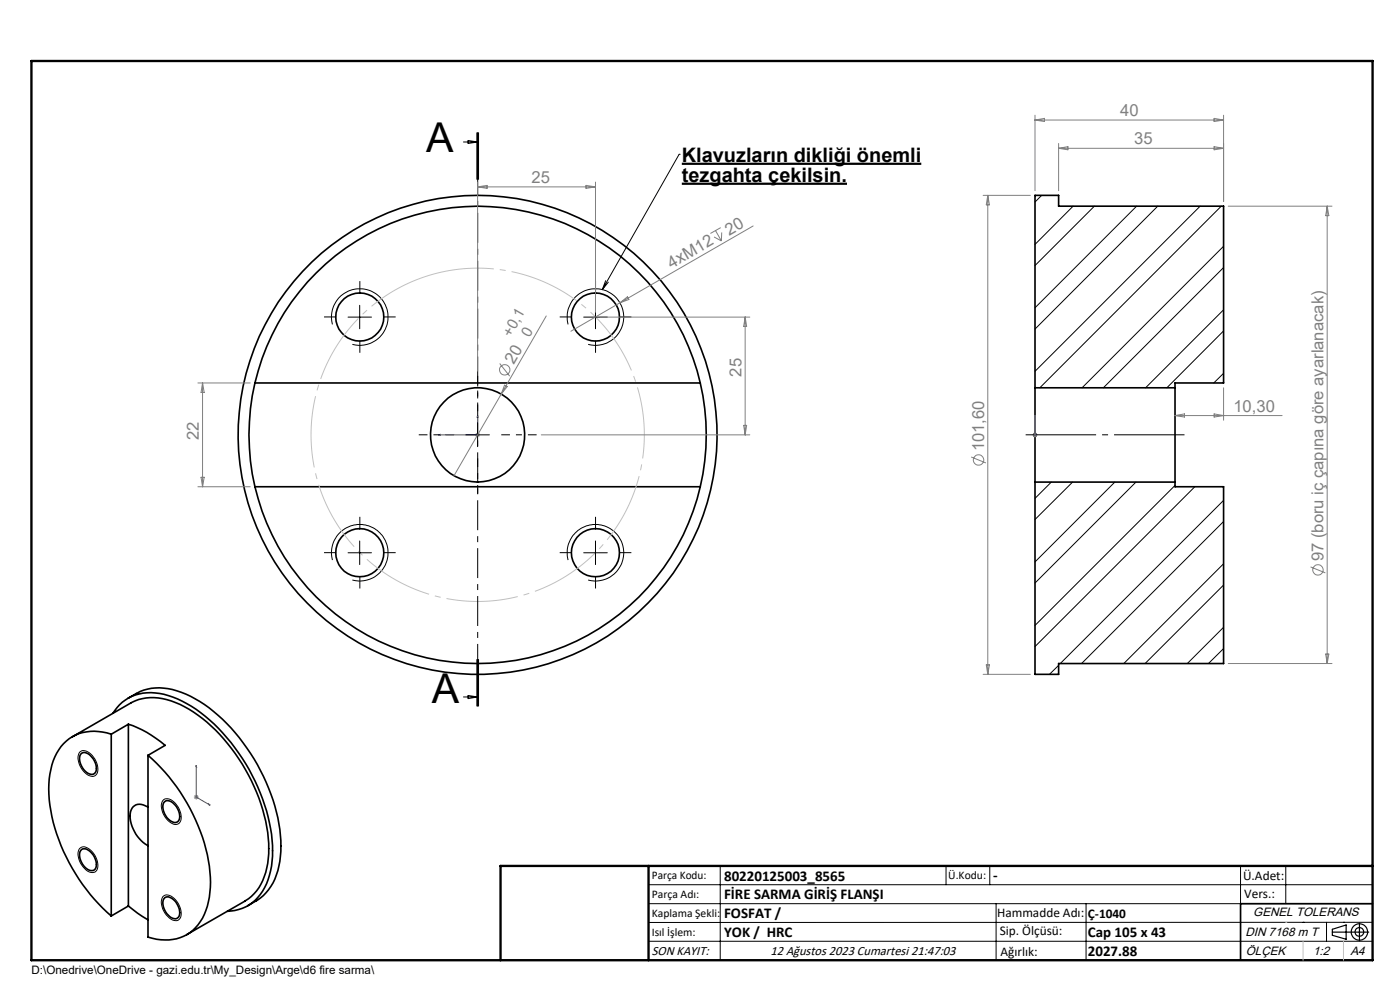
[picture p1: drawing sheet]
<svg xmlns="http://www.w3.org/2000/svg" width="297mm" height="210mm" viewBox="0 0 297 210" stroke-linecap="round" stroke-linejoin="round" font-family="sans-serif">
<g fill="none" stroke="#000" stroke-width=".35">
<path d="M54.1 81.2a48.5 48.5 0 0 1 47.2-37.5 48.5 48.5 0 0 1 47.3 37.5M54.1 81.2a48.3 48.3 0 0 0 0 22M54.1 81.2h94.5M148.6 81.2a48.3 48.3 0 0 1 0 22M219.6 82.3v20M219.6 82.3v-40.9h5v2.3h35v37.5h-10.3v1.1M219.6 82.3h29.7M249.3 82.3v20M54.1 103.2a48.5 48.5 0 0 0 47.2 37.5 48.5 48.5 0 0 0 47.3-37.5M54.1 103.2h94.5M219.6 102.3v40.7h5v-2.3h35v-37.5h-10.3v-.9M219.6 102.3h29.7"/>
<path d="M15.4 156.3l12.4-7.2a10.6 10.6 0 0 1 9.5-.1 32.5 32.5 0 0 1 14.8 14.3 34.4 34.4 0 0 1 4.9 17.8 12.2 12.2 0 0 1-4.3 9.5l-13.1 7.7M17.3 159.8a1.8 1.8 0 0 1 2.2 .9 2.69 2.69 0 0 1 .5 3.4 1.78 1.78 0 0 1-2.3-.9 2.79 2.79 0 0 1-.4-3.4zM23.6 155.7a9.3 9.3 0 0 0-10.7 2.7 16.7 16.7 0 0 0-2.3 12.4 39.7 39.7 0 0 0 13 23.5M23.6 155.7v38.6M24 151.3a9.2 9.2 0 0 1 9.9-4.2 24.9 24.9 0 0 1 13.3 8.4 40.5 40.5 0 0 1 10.6 23.8 15.5 15.5 0 0 1-3.1 11.1 8.6 8.6 0 0 1-6.5 2.9M27.2 148.1a11.6 11.6 0 0 1 12.2-.9 34 34 0 0 1 14.5 13.8 36.3 36.3 0 0 1 5.7 19.6 13.8 13.8 0 0 1-3.7 9.4l-1.3 1-2 1.1M27.2 153.6a22.5 22.5 0 0 1 7.8 4.5l-3.6 2.1M27.2 153.6l-3.6 2.1M27.2 153.6v38.6M31.4 160.2a39 39 0 0 1 13.2 25.8 15.6 15.6 0 0 1-2.6 10.2 9 9 0 0 1-9.7 2.8l-.9-.2zM31.4 171.2a2.23 2.23 0 0 0-3.6 .6 7 7 0 0 0 3 7.2l.6 .4M35 170a1.78 1.78 0 0 1 2.3 .9 2.79 2.79 0 0 1 .4 3.4 1.99 1.99 0 0 1-2.5-1.2 2.6 2.6 0 0 1-.2-3.1z"/>
<path d="M17.3 180.2a1.73 1.73 0 0 1 2.2 .9 2.74 2.74 0 0 1 .5 3.4 1.78 1.78 0 0 1-2.3-.9 2.79 2.79 0 0 1-.4-3.4zM27.2 192.2l2 1.5 2.2 1.4M27.2 192.2l-3.6 2.1M35 190.4a1.99 1.99 0 0 1 2.5 1.3 2.6 2.6 0 0 1 .2 3 1.78 1.78 0 0 1-2.3-.9 2.79 2.79 0 0 1-.4-3.4zM291.2 191.7h-28v12"/>
<circle cx="76.3" cy="67.3" r="5.1"/>
<circle cx="126.3" cy="67.2" r="5.1"/>
<circle cx="101.3" cy="92.2" r="50.8"/>
<circle cx="101.3" cy="92.3" r="10"/>
<circle cx="76.3" cy="117.2" r="5.1"/>
<circle cx="126.3" cy="117.2" r="5.1"/>
</g>
<g fill="none" stroke="#000" stroke-width=".21">
<path d="M98.3 30.1h3M99.3 29.8l2 .3-2 .3zM101.2 28.1v10M101.3 28.1v10M101.5 28.1v10M144.1 32.7h.1M144.1 32.7l-16.3 28.7M128.5 59.5l-.7 1.9M129 59.9l-1.2 1.5M221 41.4l-1.4 1.5M227.6 43.7l-8 8.1M232.2 43.7l-12.6 12.6"/>
<path d="M241.1 43.7l-21.5 21.6M245.6 43.7l-26 26.1M254.6 43.7l-35 35.1M259.1 43.7l-38.5 38.6M259.6 52.2l-30 30.1M259.6 56.8l-25.5 25.5M70.5 68.8a6 6 0 0 1 5.3-7.5 6 6 0 0 1 6.5 6.5 6 6 0 0 1-7.5 5.3M73.8 67.3h5M76.3 64.8v4.9M120.5 68.8a6 6 0 0 1 5.3-7.5 6 6 0 0 1 6.5 6.4 6 6 0 0 1-7.5 5.4M123.8 67.3h5M126.3 64.8v4.9"/>
<path d="M259.6 65.7l-16.6 16.6M259.6 79.2l-2.1 2M259.6 70.2l-12.1 12.1M98.8 92.2h5M101.3 89.7v5M70.5 118.8a6 6 0 0 1 5.3-7.5 6 6 0 0 1 6.5 6.5 6 6 0 0 1-7.5 5.2M73.8 117.3h5M76.3 114.8v5M120.5 118.8a6 6 0 0 1 5.3-7.5 6 6 0 0 1 6.5 6.4 6 6 0 0 1-7.5 5.3M123.8 117.3h5M126.3 114.8v5M223 102.3l-3.4 3.4"/>
<path d="M227.5 102.3l-7.9 7.9M236.5 102.3l-16.9 16.9M241 102.3l-21.4 21.4M249.3 103l-29.7 29.7M253.5 103.2l-33.9 34M259.6 106.1l-34.7 34.6M259.6 119.6l-21.2 21.1M259.6 110.6l-30.2 30.1M101.2 139.8v10M101.3 139.8v10M101.5 139.8v10zM259.6 133.1l-7.7 7.6"/>
<path d="M259.6 124.1l-16.7 16.6M259.6 137.6l-3.2 3.1M16.9 159.6a1.68 1.68 0 0 1 2.4 .3 4 4 0 0 1 1.2 4.3 1.43 1.43 0 0 1-2.3-.1 3.9 3.9 0 0 1-1.3-4.5zM98.3 147.8h3M99.3 147.5l2 .3-2 .4zM224.6 141.1l-2 1.9M34.5 169.8a1.63 1.63 0 0 1 2.4 .3 4.1 4.1 0 0 1 1.3 4.3 1.43 1.43 0 0 1-2.3-.1 4.1 4.1 0 0 1-1.5-4.2zM16.9 180a1.6 1.6 0 0 1 2.4 .4 4 4 0 0 1 1.2 4.2 1.6 1.6 0 0 1-2.6-.4 3.8 3.8 0 0 1-1-4.2zM34.5 190.2a1.68 1.68 0 0 1 2.4 .4 4 4 0 0 1 1.3 4.2 1.49 1.49 0 0 1-2.3-.1 3.9 3.9 0 0 1-1.4-4.5zM137.6 187.7h153.6M137.6 191.7h153.6M137.6 199.7h153.6"/>
<path d="M152.8 183.7v20M200.7 183.7v4M210 183.7v4M211.3 191.7v12M230.4 191.7v12M263.2 183.7v20M272.8 183.7v8M276.4 195.6h.1M281.4 195.6v4.1M285 195.6h.1M291.2 195.6l-153.6 .1"/>
</g>
<g fill="none" stroke="#808080" stroke-width=".21">
<path d="M101.3 38.6v40.1M101.3 39.6h25M101.3 39.6l2-.3v.7zM124.3 39.3l2 .3-2 .4zM126.3 38.6v27.6M219.6 24.4v16.1M219.6 25.5h40M219.6 25.5l2-.4v.7zM224.6 30.4v10.1M224.6 31.5h35M224.6 31.5l2-.4v.7zM257.6 31.1l2 .4-2 .3z"/>
<path d="M257.6 25.1l2 .4-2 .3zM259.6 24.4v18.3M151.5 50.3l1.5 .8M151.8 48.9l1.2 2.2M152.9 48.3l-2.2 1.2M153.1 49.3l-.1 1.8M159.8 47.9l-28.3 16.3M208.6 41.4h10M209.5 41.4v101.6M209.5 41.4l.4 2.1h-.7zM260.6 43.7h22M281.6 43.7v97"/>
<path d="M281.6 43.7l.3 2h-.7zM106 77.1l2.1 2.7M115.9 67l-9.6 16.6M127.3 67.3h31.8M131.5 64.2l-10.4 6.1M131.5 64.2l1.6-1.2 .3 .5zM158.1 67.3v24.9M158.1 67.3l.3 1.9h-.6zM42 81.2h11.1M43 81.2v22M43 81.2l.3 2h-.6zM100.8 92.2h1"/>
<path d="M101 91.9l.7 .7M101.3 91.7v1M101.7 91.9l-.7 .7M106.3 83.6l-10 17.3M107 81.7l.6 .3-1.3 1.6zM114.8 92.2h44.3M157.8 90.2h.6l-.3 2zM206 96.9l3.2 1.3M219.1 92.2h1M219.2 91.9l.7 .7M219.6 91.7v1M219.9 91.9l-.7 .7"/>
<path d="M249.3 88.2h22.7M249.3 88.2l2-.4v.7zM257.6 87.8l2 .4-2 .3zM259.6 82.3v6.8M42 103.2h11.1M42.7 101.2h.6l-.3 2zM278 120.3l3.2 1.2M281.2 138.7h.7l-.3 2zM208.6 143h10M209.2 141h.7l-.4 2zM260.6 140.7h22M41.1 169.1h1.1"/>
<path d="M41.3 168.7l.7 .7M41.6 168.6v1M42 168.7l-.7 .7"/>
<circle cx="107.1" cy="78.4" r="1.1"/>
<circle cx="207.6" cy="97.6" r="1.1"/>
<circle cx="279.6" cy="120.9" r="1.09"/>
</g>
<path d="M144.6 34.7h50.8M144.6 39h35.1" fill="none" stroke="#000" stroke-width=".47"/>
<g fill="none" stroke="#000" stroke-width=".25">
<path d="M282.6 197.7h7.8M282.6 197.1l3-.9v3l-3-.8zM288.4 195.8v3.8M106.2 203.7h185"/>
<circle cx="288.4" cy="197.7" r="1.74"/>
<circle cx="288.4" cy="197.7" r=".93"/>
</g>
<path d="M91 58.4a35.4 35.4 0 0 0-14.2 59.3 35.4 35.4 0 0 0 58.7-16.3 35.4 35.4 0 0 0-42.7-43.5l-1.8 .5" fill="none" stroke="#c0c0c0" stroke-width=".21" stroke-dasharray="15.2 1.3 1.3 1.3" stroke-dashoffset="1.3" stroke-linecap="butt"/>
<path d="M93 92.2l.4-.1v.2zM101.3 88.1l.1 .4h-.2zM101.3 88.1v4.1h-8.3M219.6 88.1v.4v-.4M219.6 92.1v.2zM219.6 92.2h.1M219.6 88.1v4.1M41.6 162.3v6.8l3 1.7M41.6 162.3l.1 .4-.1-.1zM44.3 170.5l.3 .3-.3-.1z" fill="none" stroke="#00f" stroke-width=".21"/>
<path d="M96.3 92.2h-7.5M101.3 97.2v7.5M101.3 87.2v-7.5M106.3 92.2h7.5" fill="none" stroke="#000" stroke-width=".21" stroke-dasharray="15.2 1.3 1.3 1.3" stroke-dashoffset="13.4" stroke-linecap="butt"/>
<g fill="none" stroke="#000" stroke-width=".21" stroke-dasharray="15.2 1.3 1.3 1.3" stroke-linecap="butt">
<path d="M71.3 67.2h-2.6M76.3 72.2v2.6M76.3 62.2v-2.6M81.3 67.2h2.6M121.3 67.2h-2.6M126.3 72.2v2.6M126.3 62.2v-2.6M131.3 67.2h2.6M71.3 117.2h-2.6M76.3 112.2v-2.6M81.3 117.2h2.6M121.3 117.2h-2.6"/>
<path d="M126.3 112.2v-2.6M131.3 117.2h2.6M76.3 122.2v2.6M126.3 122.2v2.6"/>
</g>
<path d="M251.3 92.2h-33.7" fill="none" stroke="#000" stroke-width=".21" stroke-dasharray="15.2 1.3 1.3 1.3" stroke-dashoffset=".3" stroke-linecap="butt"/>
<path d="M101.3 28.1v121.7" fill="none" stroke="#000" stroke-width=".21" stroke-dasharray="6.3 1.3 1.3 1.3" stroke-dashoffset="3.3" stroke-linecap="butt"/>
<path d="M6.7 12.9h284.5v190.8h-284.5zM137.6 183.7v20M291.2 183.7h-185v20" fill="none" stroke="#000" stroke-width=".5"/>
<path d="M276.4 199.7v4M285 199.7v4" fill="none" stroke="#c0c0c0" stroke-width=".21"/>
<path d="M272.8 195.6h.1" fill="none" stroke="#c0c0c0" stroke-width=".25"/>
<g fill="#00f">
<path d="M101.3 88.1l.1 .4h-.2zM93 92.2l.4-.1v.2z"/>
<path d="M44.3 170.5l.3 .3-.3-.1zM41.6 162.3l.1 .4-.1-.1z"/>
<path d="M219.6 88.1v.4zM219.6 92.1v.2zM219.6 88.1v.4zM219.6 92.1v.2z"/>
</g>
<g font-size="8.7">
<text x="90.4" y="32.3">A</text>
<text x="91.6" y="149.2">A</text>
</g>
<g font-size="4.2">
<text x="144.6" y="34.3">Klavuzların dikliği önemli</text>
<text x="144.6" y="38.5">tezgahta çekilsin.</text>
</g>
<g font-size="3.5" fill="#808080">
<text x="237.6" y="24.6">40</text>
<text x="240.6" y="30.6">35</text>
<text x="112.8" y="38.8">25</text>
<text x="154.7" y="50" transform="rotate(-30 154.7 50)">20</text>
<text x="142.5" y="57" transform="rotate(-30 142.5 57)">4xM12</text>
<text x="109" y="77.4" transform="rotate(-60 109 77.4)">20</text>
<text x="157.3" y="79.9" transform="rotate(-90 157.3 79.9)">25</text>
<text x="261.7" y="87.3">10,30</text>
<text x="42.2" y="93.4" transform="rotate(-90 42.2 93.4)">22</text>
<text x="208.8" y="95.7" transform="rotate(-90 208.8 95.7)">101,60</text>
<text x="280.8" y="119.1" transform="rotate(-90 280.8 119.1)">97 (boru iç çapına göre ayarlanacak)</text>
</g>
<g font-size="3.2" fill="#808080">
<text x="108.3" y="71.6" transform="rotate(-60 108.3 71.6)">+0,1</text>
<text x="112.3" y="71.8" transform="rotate(-60 112.3 71.8)">0</text>
</g>
<g font-size="3.2">
<text x="153.6" y="186.8">80220125003_8565</text>
<text x="153.6" y="190.8">FİRE SARMA GİRİŞ FLANŞI</text>
<text x="210.7" y="186.6">-</text>
<text x="153.6" y="194.8">FOSFAT /</text>
<text x="153.6" y="198.8">YOK / HRC</text>
<text x="230.8" y="198.7">Cap 105 x 43</text>
<text x="230.8" y="202.8">2027.88</text>
</g>
<g font-size="2.8">
<text x="263.7" y="186.7">Ü.Adet:</text>
<text x="263.9" y="190.5">Vers.:</text>
<text x="211.5" y="194.5">Hammadde Adı:</text>
<text x="230.8" y="194.7">Ç-1040</text>
<text x="138.3" y="202.6">SON KAYIT:</text>
<text x="163.5" y="202.6">12 Ağustos 2023 Cumartesi 21:47:03</text>
<text x="212.1" y="198.4">Sip. Ölçüsü:</text>
<text x="212.2" y="202.7">Ağırlık:</text>
</g>
<g font-size="2.6">
<text x="265.9" y="194.4">GENEL TOLERANS</text>
<text x="264.2" y="198.5">DIN 7168 m T</text>
<text x="264.3" y="202.6">ÖLÇEK</text>
<text x="278.5" y="202.6">1:2</text>
<text x="286.5" y="202.6">A4</text>
</g>
<g font-size="2.5">
<text x="138.3" y="186.4">Parça Kodu:</text>
<text x="138.3" y="190.5">Parça Adı:</text>
<text x="201.2" y="186.5">Ü.Kodu:</text>
<text x="138.3" y="194.5">Kaplama Şekli:</text>
<text x="138.3" y="198.6">Isıl İşlem:</text>
<text x="6.7" y="206.7">D:\Onedrive\OneDrive - gazi.edu.tr\My_Design\Arge\d6 fire sarma\</text>
</g>
</svg>
